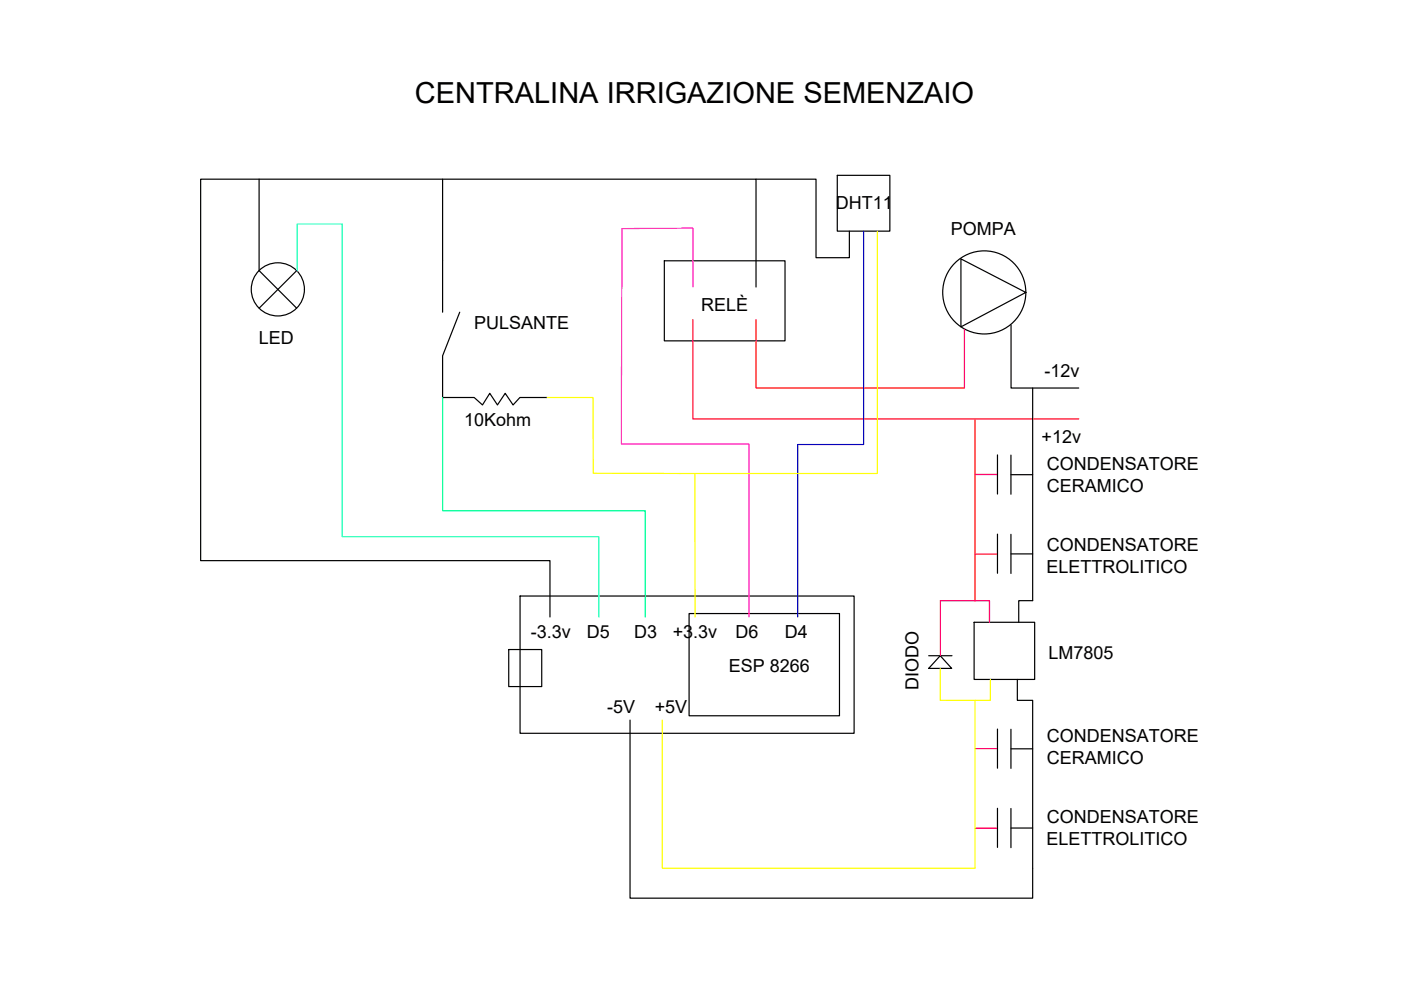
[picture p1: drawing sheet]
<svg xmlns="http://www.w3.org/2000/svg" width="297mm" height="210mm" viewBox="0 0 297 210" stroke-linecap="round" stroke-linejoin="round" font-family="sans-serif">
<!-- layer: 0 -->
<g fill="none" stroke="#000" stroke-width=".25">
<path d="M54.9 38v19.4l8 7.9M93.8 38v28.2M160.3 38h12.7v16.6h7.1v-5.6M177.5 37.2h11.2v11.8h-11.2zM62.9 57.4l-8 7.9M140.9 55.3h25.5v17h-25.5zM203.7 54.9l13.8 7.1-13.8 7.3zM97.5 66.2l-3.7 9.2v8.9h6.7l1.8 1.6 1.5-2.5 1.7 2.5 1.6-2.5 1.7 2.5 1.4-1.6h5.8M160.3 60.9v-22.9h-117.8v80.9h74.1v11.9M214.4 68.9v13.4h14.3M211.5 96.5v8.3M214.3 96.5v8.3"/>
<path d="M218.9 82.3v45.1h-2.9v4.5M211.5 113.2v8.3M214.3 113.3v8.3M214.3 100.6h4.6M214.3 117.4h4.6M107.9 137.7h7v7.9h-7zM110.3 126.4h70.8v29.1h-70.8zM146.1 130.1h31.9v21.7h-31.9zM196.9 139h4.9M199.3 139l2.5 2.7h-4.9zM206.5 131.9h12.9v12.2h-12.9zM211.5 154.6v8.3"/>
<path d="M214.3 154.6v8.3M214.3 158.8h4.6M215.7 144.1v4.4h3.2v41.9h-85.3v-37.7M211.5 171.4v8.3M214.3 171.4v8.3M214.3 175.6h4.6"/>
<circle cx="58.9" cy="61.4" r="5.6"/>
<circle cx="208.7" cy="62" r="8.8"/>
</g>
<path d="M63 57.5v-10h9.5v66.3h54.5v17" fill="none" stroke="#0ff" stroke-width=".25"/>
<path d="M186 49v51.4h-38.7M116 84.3h9.7l.1 16 21.5 .1 .1 30.4M199.3 141.7v6.8h7.5M210 144.1v4.4h-3.3v35.6h-66.3v-31.4" fill="none" stroke="#ff0" stroke-width=".25"/>
<path d="M146.9 60.9v-12.5l-15 .1-.2 45.6 27.1 .1v36.6" fill="none" stroke="#f0f" stroke-width=".25"/>
<path d="M146.9 67.8v21h81.8M160.3 67.8v14.5h44.2v-12.5M206.7 88.8v38.6h3.1v4.5M206.7 117.5h4.8M206.7 100.6h4.8M206.8 127.4h-7.4v11.6M206.7 158.7h4.8M206.7 175.6h4.8" fill="none" stroke="#f00" stroke-width=".25"/>
<path d="M93.8 84.3v24h43v22.5" fill="none" stroke="#0f0" stroke-width=".25"/>
<path d="M183.1 49v45.3h-14v36.5" fill="none" stroke="#00f" stroke-width=".25"/>
<text font-size="6.1" x="88" y="21.8">CENTRALINA IRRIGAZIONE SEMENZAIO</text>
<g font-size="3.8">
<text x="177.2" y="44.2">DHT11</text>
<text x="201.6" y="49.7">POMPA</text>
<text x="148.7" y="65.9">RELÈ</text>
<text x="100.5" y="69.7">PULSANTE</text>
<text x="54.9" y="72.9">LED</text>
<text x="221.5" y="80">-12v</text>
<text x="98.4" y="90.3">10Kohm</text>
<text x="220.8" y="93.8">+12v</text>
<text x="222" y="99.6">CONDENSATORE</text>
<text x="222" y="104.2">CERAMICO</text>
<text x="222" y="116.8">CONDENSATORE</text>
<text x="221.9" y="121.4">ELETTROLITICO</text>
<text x="112.6" y="135.2">-3.3v</text>
<text x="124.4" y="135.2">D5</text>
<text x="134.5" y="135.2">D3</text>
<text x="142.6" y="135.2">+3.3v</text>
<text x="156" y="135.2">D6</text>
<text x="166.4" y="135.2">D4</text>
<text x="154.6" y="142.5">ESP 8266</text>
<text x="222.3" y="139.8">LM7805</text>
<text x="194.8" y="146.4" transform="rotate(-90 194.8 146.4)">DIODO</text>
<text x="128.8" y="151.2">-5V</text>
<text x="138.8" y="151.1">+5V</text>
<text x="222" y="157.3">CONDENSATORE</text>
<text x="222" y="161.9">CERAMICO</text>
<text x="221.9" y="179.1">ELETTROLITICO</text>
<text x="222" y="174.5">CONDENSATORE</text>
</g>
</svg>
